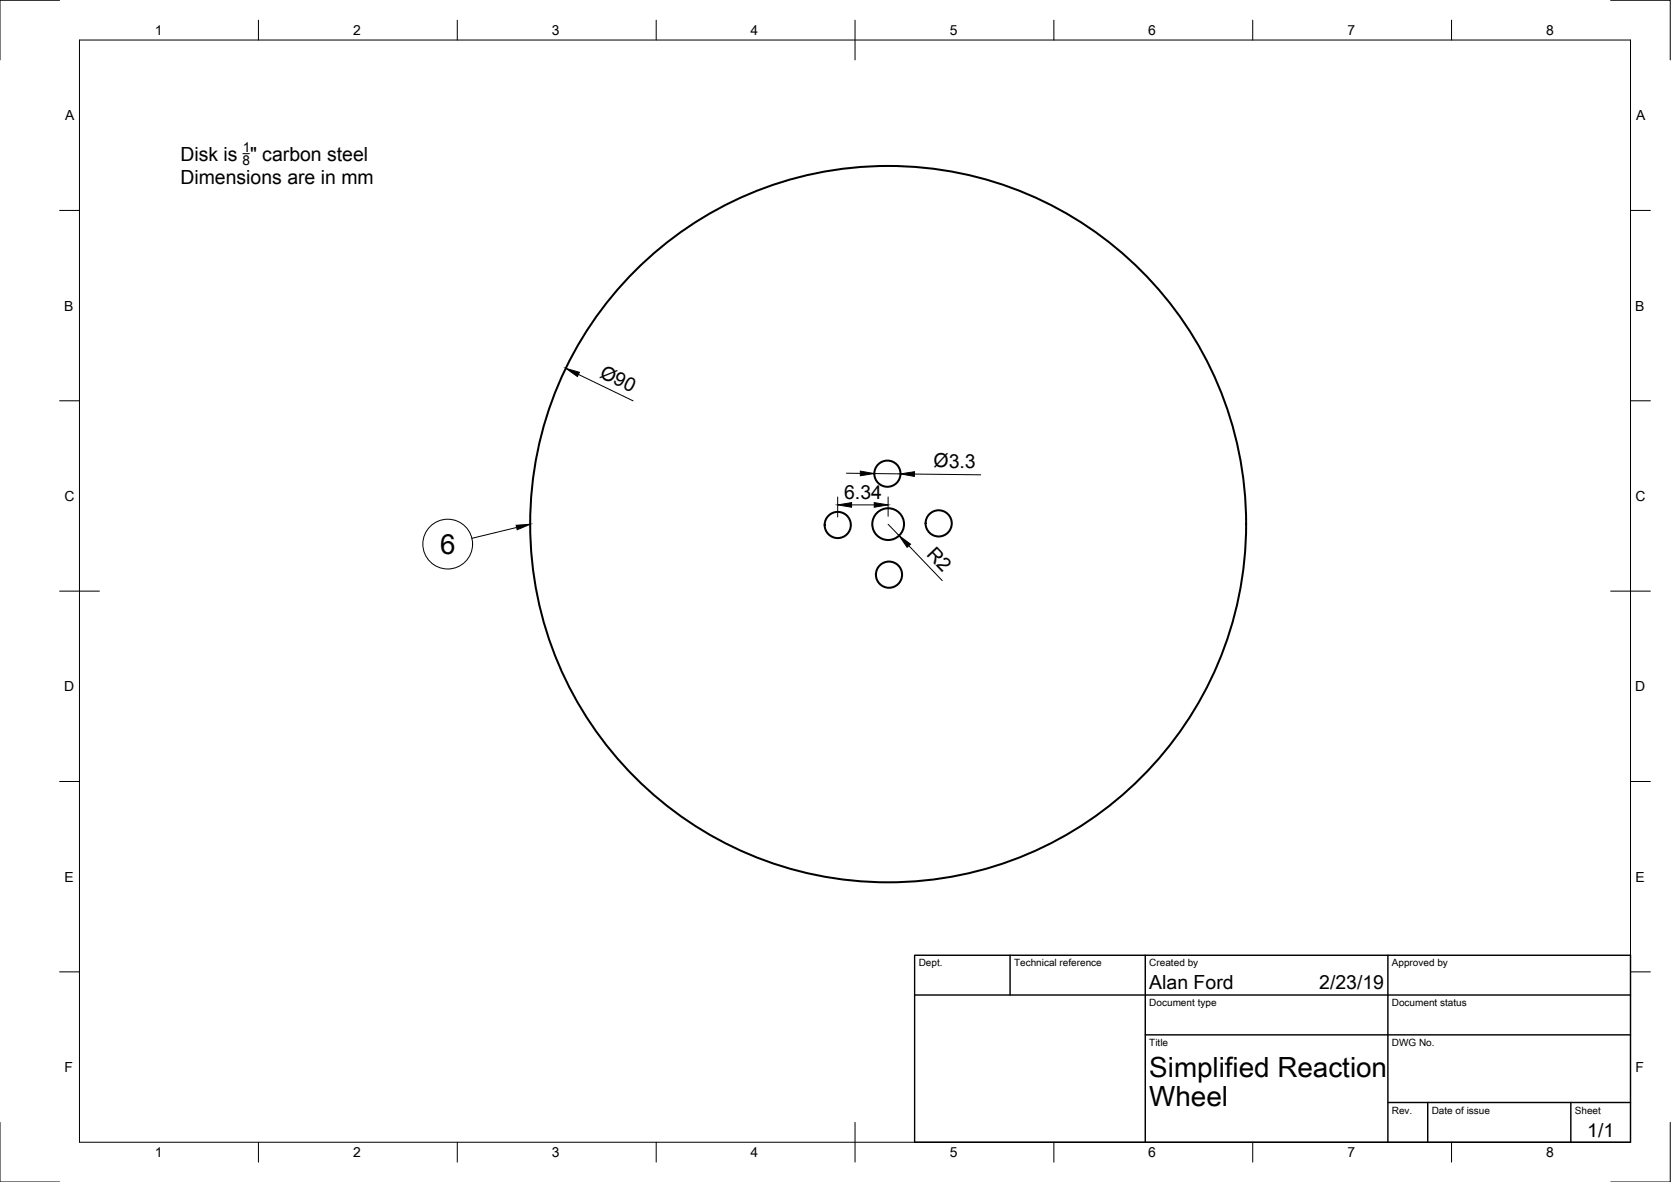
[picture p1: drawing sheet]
<svg xmlns="http://www.w3.org/2000/svg" width="420mm" height="297mm" viewBox="0 0 420 297" stroke-linecap="round" stroke-linejoin="round" font-family="sans-serif">
<!-- layer: Visible -->
<g fill="none" stroke="#000" stroke-width=".51">
<circle cx="223.1" cy="119" r="3.3"/>
<circle cx="210.6" cy="131.9" r="3.3"/>
<circle cx="223.3" cy="131.7" r="90"/>
<circle cx="223.3" cy="131.7" r="4"/>
<circle cx="236" cy="131.5" r="3.3"/>
<circle cx="223.5" cy="144.4" r="3.3"/>
</g>
<!-- layer: Border -->
<g fill="none" stroke="#000" stroke-width=".25">
<path d="M15 .1h-15v15M20 10.1h390v276.9h-390zM65 5.1v5M115 5.1v5M165 5.1v5M215 5.1v10M265 5.1v5M315 5.1v5M365 5.1v5M405 .1h15v15M15 52.9h5M410 52.9h5"/>
<path d="M15 100.7h5M410 100.7h5M15 148.6h10M405 148.6h10M15 196.4h5M410 196.4h5M15 244.2h5M410 244.2h5M0 282.1v14.9h15M65 287v5M115 287v5M165 287v5"/>
<path d="M215 282.1v9.9M265 287v5M315 287v5M365 287v5M420 282.1v14.9h-15"/>
</g>
<!-- layer: TitleBlock -->
<path d="M230 240.1h180v46.9h-180zM230 250h180M254 240.1v9.9M288 240.1v46.9M349 240.1v46.9M288 260.1h122M349 277.1h61M359 277.1v9.9M395 277.1v9.9" fill="none" stroke="#000" stroke-width=".36"/>
<!-- layer: BOM -->
<g fill="none" stroke="#000" stroke-width=".25">
<path d="M129.9 132.6l-11.3 2.7"/>
<circle cx="112.6" cy="136.7" r="6.3"/>
</g>
<path d="M129.8 132l3.5-.3-3.3 1.4z" fill="#000" stroke="#000" stroke-width=".25"/>
<!-- layer: Dimensions -->
<path d="M145.4 94.1l13.8 6.6M212.8 118.9l3.5 .1M219.8 119l6.6 .1M229.9 119.1l16.7 .2M210.6 124.9v5M214.1 126.9h5.7M223.3 124.9v4.8M223.3 131.7l2.8 2.9M228.5 137.1l8.4 8.8" fill="none" stroke="#000" stroke-width=".25"/>
<path d="M142.3 92.6l3.4 1-.5 1zM216.3 118.4l3.5 .6-3.5 .6zM226.4 119.1l3.5-.6v1.2zM210.6 126.9l3.5-.6v1.2zM219.8 126.3l3.5 .6-3.5 .6zM226.1 134.6l2.8 2.1-.8 .8z" fill="#000" stroke="#000" stroke-width=".25"/>
<!-- layer: Annotations -->
<path d="M61.1 38.6h1.6" fill="none" stroke="#000" stroke-width=".25"/>
<g font-size="7">
<text x="110.7" y="139.2">6</text>
<text x="289" y="270.6">Simplified Reaction</text>
<text x="289" y="278.1">Wheel</text>
</g>
<g font-size="4.9">
<text x="45.4" y="40.4">Disk is &quot; carbon steel</text>
<text x="45.4" y="46.2">Dimensions are in mm</text>
<text x="150.5" y="94.6" transform="rotate(26 150.5 94.6)">Ø90</text>
<text x="234.8" y="117.5" transform="rotate(1 234.8 117.5)">Ø3.3</text>
<text x="212.3" y="125.3">6.34</text>
<text x="232.8" y="139.4" transform="rotate(46 232.8 139.4)">R2</text>
<text x="289" y="248.5">Alan Ford</text>
<text x="331.7" y="248.5">2/23/19</text>
<text x="399.1" y="285.7">1/1</text>
</g>
<g font-size="3.5">
<text x="39" y="8.8">1</text>
<text x="88.8" y="8.8">2</text>
<text x="138.8" y="8.8">3</text>
<text x="188.7" y="8.8">4</text>
<text x="238.8" y="8.8">5</text>
<text x="288.7" y="8.8">6</text>
<text x="338.8" y="8.8">7</text>
<text x="388.8" y="8.8">8</text>
<text x="16.4" y="30.2">A</text>
<text x="411.4" y="30.2">A</text>
<text x="16.2" y="78">B</text>
<text x="411.2" y="78">B</text>
<text x="16.2" y="125.9">C</text>
<text x="411.2" y="125.9">C</text>
<text x="16.2" y="173.7">D</text>
<text x="411.2" y="173.7">D</text>
<text x="16.2" y="221.6">E</text>
<text x="411.2" y="221.6">E</text>
<text x="16.2" y="269.4">F</text>
<text x="411.2" y="269.4">F</text>
<text x="39" y="290.8">1</text>
<text x="88.8" y="290.8">2</text>
<text x="138.8" y="290.8">3</text>
<text x="188.7" y="290.8">4</text>
<text x="238.8" y="290.8">5</text>
<text x="288.7" y="290.8">6</text>
<text x="338.8" y="290.8">7</text>
<text x="388.8" y="290.8">8</text>
</g>
<g font-size="3.4">
<text x="60.9" y="41.5">8</text>
<text x="61.1" y="38.2">1</text>
</g>
<g font-size="2.5">
<text x="231" y="242.9">Dept.</text>
<text x="255" y="242.9">Technical reference</text>
<text x="289" y="242.9">Created by</text>
<text x="350" y="242.9">Approved by</text>
<text x="289" y="252.8">Document type</text>
<text x="350" y="252.8">Document status</text>
<text x="289" y="262.9">Title</text>
<text x="350" y="262.9">DWG No.</text>
<text x="350" y="279.9">Rev.</text>
<text x="360" y="279.9">Date of issue</text>
<text x="396" y="279.9">Sheet</text>
</g>
</svg>
